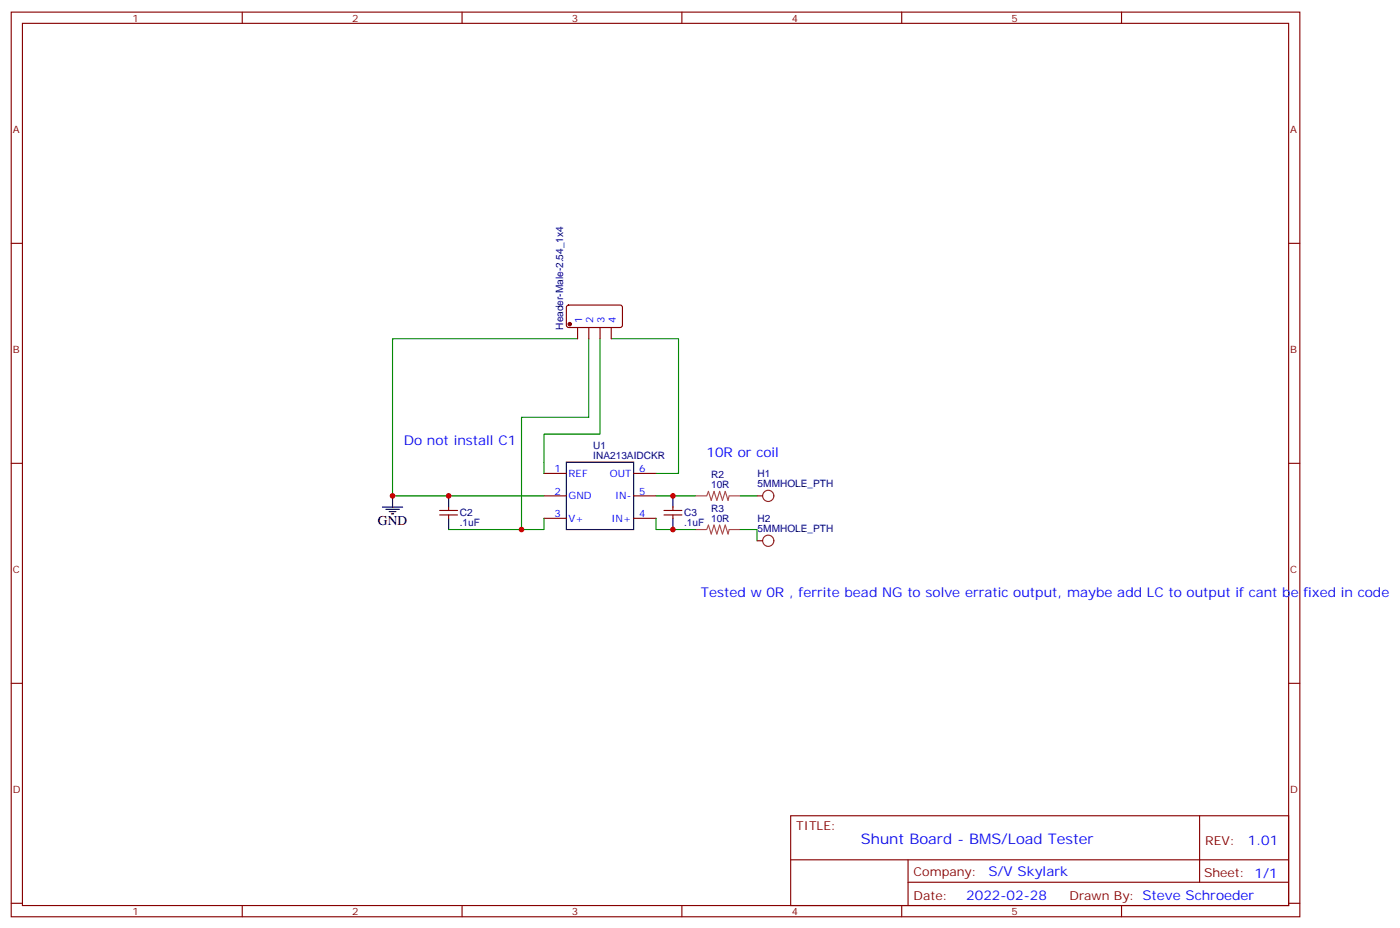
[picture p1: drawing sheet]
<svg xmlns="http://www.w3.org/2000/svg" width="440mm" height="292mm" viewBox="0 0 440 292" stroke-linecap="round" stroke-linejoin="round" font-family="sans-serif">
<g fill="none" stroke="#870000" stroke-width=".35">
<path d="M3.5 3.8h405.4v284.3h-405.4zM7.1 7.3h398.2v277.3h-398.2zM76.2 3.8v3.5M145.3 3.8v3.5M214.5 3.8v3.5M283.6 3.8v3.5M352.8 3.8v3.5M3.5 76.5h3.6M405.3 76.5h3.6M178.4 96.1l.5-.2h16.5l.4 .7-.1 5.9-.6 .4h-16.5l-.4-.7v-5.6zM181.7 102.9v3.6M185.2 102.9v3.6"/>
<path d="M188.7 102.9v3.6M192.3 102.9v3.6M3.5 145.6h3.6M141.1 159.4v1M171.1 148.8h7.1M171.1 155.9h7.1M199.3 148.8h7.1M199.3 155.9h7.1M211.7 159.4v1M238.1 155.9h1.8M405.3 145.6h3.6M138.3 160.4h5.6"/>
<path d="M138.3 161.9h5.6M141.1 161.9v1M171.1 162.9h7.1M199.3 162.9h7.1M208.8 160.4h5.7M208.8 161.9h5.7M211.7 161.9v1M238.1 170h1.8M3.5 214.8h3.6M405.3 214.8h3.6M248.7 256.4h156.6v28.2h-156.6zM377.3 256.4v20.9"/>
<path d="M248.7 270.2h156.5M285.6 277.3h119.6M285.6 270.2v14.2M3.5 283.9h3.6M76.2 284.6v3.5M145.3 284.6v3.5M214.5 284.6v3.5M283.6 284.6v3.5M352.8 284.6v3.5M405.3 283.9h3.6"/>
</g>
<path d="M120.3 159.4h6.3M123.5 155.9v3.5M141.1 155.9v3.5M178.2 145.3h21.1v21.1h-21.1zM211.7 155.9v3.5M121.4 160.1h4.2M122.4 160.8h2.1M123.1 161.5h.7M141.1 162.9v3.5M211.7 162.9v3.5" fill="none" stroke="#000" stroke-width=".35"/>
<path d="M181.7 106.5h-58.2v49.4h47.6M185.2 106.5v24.7h-21.2v35.2M188.7 106.5v30h-17.6v12.3M192.3 106.5h21.1v42.3h-7M206.4 155.9h12.3M232.8 155.9h5.3M171.1 162.9v3.5h-30M206.4 162.9v3.5h12.3M232.8 166.4h5.3v3.6" fill="none" stroke="#008700" stroke-width=".35"/>
<path d="M218.7 155.9h3.5M222.3 155.9l.5-1.5 .9 2.9 .9-2.9 .9 2.9 .9-2.9 .8 2.9 .9-2.9 .9 2.9 .4-1.4h3.4M218.7 166.4h3.5M222.3 166.4l.5-1.4 .9 2.9 .9-2.9 .9 2.9 .9-2.9 .8 2.9 .9-2.9 .9 2.9 .4-1.5h3.4" fill="none" stroke="#a64a4a" stroke-width=".35"/>
<g fill="none" stroke="#8c2424" stroke-width=".35">
<circle cx="241.7" cy="155.9" r="1.76"/>
<circle cx="241.7" cy="170" r="1.76"/>
</g>
<circle cx="179.2" cy="101.9" r=".53" fill="#870000" stroke="#870000" stroke-width=".35"/>
<g fill="#c00">
<circle cx="141.1" cy="155.9" r=".88"/>
<circle cx="164" cy="166.4" r=".88"/>
<circle cx="123.5" cy="155.9" r=".88"/>
<circle cx="211.7" cy="155.9" r=".88"/>
<circle cx="211.7" cy="166.4" r=".88"/>
</g>
<text font-size="4.6" fill="#00f" x="270.8" y="265.4">Shunt Board - BMS/Load Tester</text>
<g font-size="4.2" fill="#00f">
<text x="127" y="140">Do not install C1</text>
<text x="222.2" y="143.5">10R or coil</text>
<text x="220.5" y="187.6">Tested w 0R , ferrite bead NG to solve erratic output, maybe add LC to output if cant be fixed in code</text>
<text x="392.5" y="265.7">1.01</text>
<text x="310.9" y="275.2">S/V Skylark</text>
<text x="304" y="283">2022-02-28</text>
</g>
<text font-size="4.2" x="118.9" y="165">GND</text>
<g font-size="3.9" fill="#800">
<text x="250.5" y="261">TITLE:</text>
<text x="379.1" y="265.7">REV:</text>
<text x="287.4" y="275.2">Company:</text>
<text x="378.7" y="275.8">Sheet: 1/1</text>
<text x="287.4" y="282.9">Date:</text>
<text x="336.4" y="282.9">Drawn By: Steve Schroeder</text>
</g>
<g font-size="3.2" fill="#800">
<text x="41.6" y="6.8">1</text>
<text x="110.8" y="6.8">2</text>
<text x="179.9" y="6.8">3</text>
<text x="249.1" y="6.8">4</text>
<text x="318.2" y="6.8">5</text>
<text x="4.1" y="41.9">A</text>
<text x="405.9" y="41.9">A</text>
<text x="4.1" y="111.1">B</text>
<text x="405.9" y="111.1">B</text>
<text x="4.1" y="180.2">C</text>
<text x="405.9" y="180.2">C</text>
<text x="4.1" y="249.3">D</text>
<text x="405.9" y="249.3">D</text>
<text x="41.6" y="287.6">1</text>
<text x="110.8" y="287.6">2</text>
<text x="179.9" y="287.6">3</text>
<text x="249.1" y="287.6">4</text>
<text x="318.2" y="287.6">5</text>
</g>
<g font-size="3.2" fill="#00f">
<text x="183.1" y="101.6" transform="rotate(-90 183.1 101.6)">1</text>
<text x="186.6" y="101.6" transform="rotate(-90 186.6 101.6)">2</text>
<text x="190.1" y="101.6" transform="rotate(-90 190.1 101.6)">3</text>
<text x="193.7" y="101.6" transform="rotate(-90 193.7 101.6)">4</text>
<text x="174.4" y="148.4">1</text>
<text x="178.9" y="149.9">REF</text>
<text x="191.8" y="149.9">OUT</text>
<text x="201.1" y="148.4">6</text>
<text x="174.4" y="155.5">2</text>
<text x="201.1" y="155.5">5</text>
<text x="178.9" y="156.9">GND</text>
<text x="193.5" y="156.9">IN-</text>
<text x="174.4" y="162.6">3</text>
<text x="178.9" y="164">V+</text>
<text x="192.3" y="164">IN+</text>
<text x="201.1" y="162.6">4</text>
</g>
<g font-size="3.2" fill="#000080">
<text x="177.1" y="103.6" transform="rotate(-90 177.1 103.6)">Header-Male-2.54_1x4</text>
<text x="186.6" y="141">U1</text>
<text x="186.6" y="144.2">INA213AIDCKR</text>
<text x="238.3" y="149.9">H1</text>
<text x="223.7" y="153.4">10R</text>
<text x="223.7" y="150.2">R2</text>
<text x="238.3" y="153">5MMHOLE_PTH</text>
<text x="223.7" y="160.8">R3</text>
<text x="144.6" y="165.4">.1uF</text>
<text x="144.6" y="162.3">C2</text>
<text x="215.2" y="165.4">.1uF</text>
<text x="215.2" y="162.3">C3</text>
<text x="223.7" y="164">10R</text>
<text x="238.3" y="167.1">5MMHOLE_PTH</text>
<text x="238.3" y="164">H2</text>
</g>
</svg>
